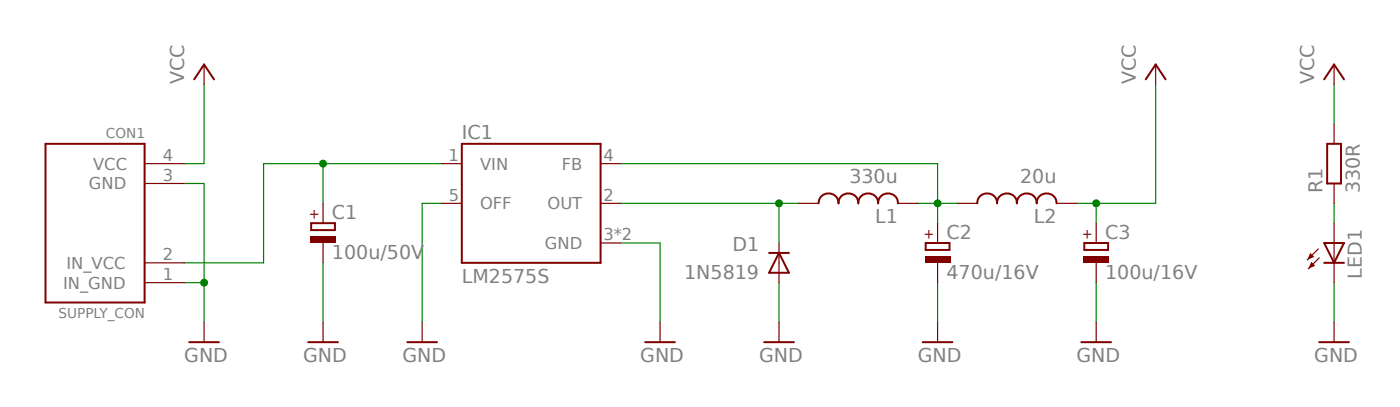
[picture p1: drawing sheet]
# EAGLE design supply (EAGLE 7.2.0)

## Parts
C1  100u/50V  CPOL-EUE3.5-8  [E3,5-8]
C2  470u/16V  CPOL-EUE5-10.5  [E5-10,5]
C3  100u/16V  CPOL-EUE2.5-6  [E2,5-6]
CON1  SUPPLY_CON  [SUPPLY_CON]
D1  1N5819  1N4004  [DO41-10]
IC1  LM2575S  [TO263-5]
L1  330u  COIL  [COIL]
L2  20u  COIL  [COIL]
LED1  LEDSML1206  [SML1206]
R1  330R  R-EU_R0603  [R0603]

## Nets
GND: C1.- C2.- C3.- CON1.1(IN_GND) CON1.3(GND) D1.A IC1.3(GND) IC1.5(OFF) IC1.6(GND) LED1.C
IN_VCC: C1.+ CON1.2(IN_VCC) IC1.1(VIN)
N$1: C2.+ IC1.4(FB) L1.P$2 L2.P$1
N$3: LED1.A R1.1
N$6: D1.C IC1.2(OUT) L1.P$1
VCC: C3.+ CON1.4(VCC) L2.P$2 R1.2
